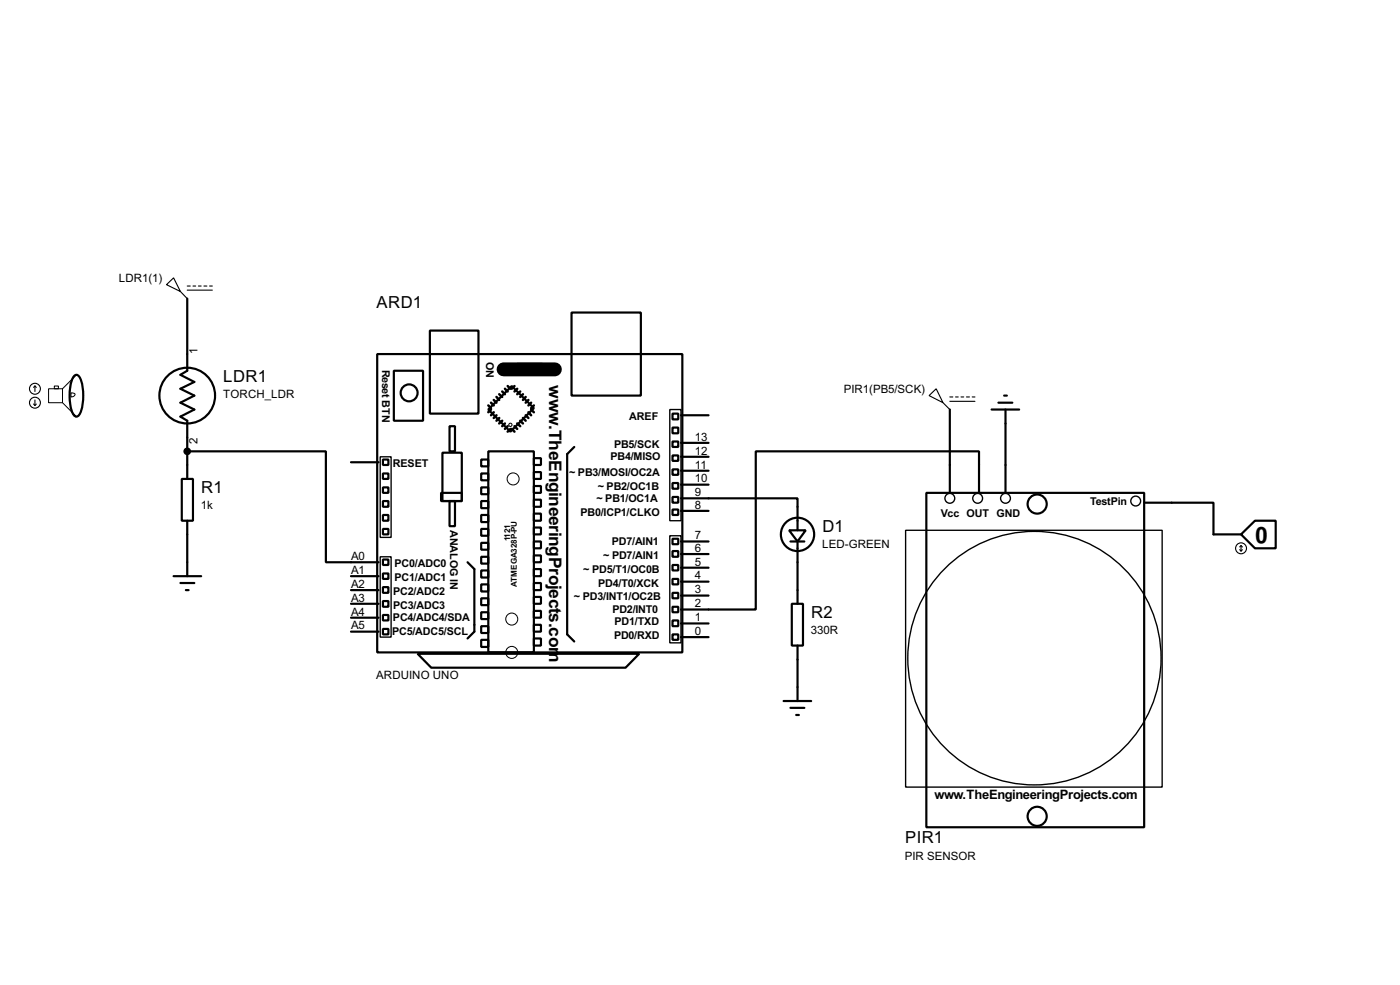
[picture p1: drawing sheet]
<svg xmlns="http://www.w3.org/2000/svg" width="256mm" height="180mm" viewBox="0 0 256 180" stroke-linecap="round" stroke-linejoin="round" font-family="sans-serif">
<g fill="none" stroke="#000" stroke-width=".4">
<path d="M34.3 54.7v13.2l-1.2 .7 2.5 1.3-2.5 1.3 2.5 1.2-2.5 1.3 2.5 1.3-2.5 1.3 1.2 .7v10.7M104.7 57.2h12.7v15.2h-12.7zM13.7 68.7l.3-.1a1.59 1.59 0 0 1 1 1.4 9.2 9.2 0 0 1-.4 5.9l-.6 .4a1.59 1.59 0 0 1-1-1.5 9.1 9.1 0 0 1 .4-5.8zM69.1 64.8h55.9v54.6h-55.9zM72.2 67.9h5.3v9.1h-5.3zM78.8 60.5h8.9v15.2h-8.9zM82.4 78h1v4.6h-1zM93.8 70.7l4 4-4.3 4.3-4-4zM94.8 66.6h4.6v2h-4.6zM123.2 75.7h1.1v1.1h-1.1zM123.2 78.3h1.1v1h-1.1zM124.8 76h5"/>
<path d="M174 75v15.2M181.7 75h5M182.9 73.7h2.6M184 72.4h.5M184.2 75v15.2M33.3 87.7h2.1v7.6h-2.1zM34.3 82.6h25.4v20.3h9.7M34.3 95.3v10.2M64.3 84.6h5.1M70.2 86.7h1v1h-1zM70.2 91.7h1v1.1h-1zM70.2 96.8h1v1h-1z"/>
<path d="M70.2 94.3h1v1h-1zM70.2 89.2h1v1h-1zM70.2 84.1h1v1h-1zM80.8 90.2h3.8v1.5h-3.8zM81.1 82.9h3.5v8.8h-3.5zM82.4 91.7h1v4.6h-1zM88.2 84.1h1.3v1.3h-1.3zM88.2 86.7h1.3v1.2h-1.3zM88.2 89.2h1.3v1.3h-1.3zM88.2 91.7h1.3v1.3h-1.3zM88.2 94.3h1.3v1.3h-1.3zM88.2 96.8h1.3v1.3h-1.3z"/>
<path d="M88.2 99.4h1.3v1.2h-1.3zM89.5 82.6h8.3v36.8h-8.3zM97.8 83.9h1.3v1.2h-1.3zM97.8 86.4h1.3v1.3h-1.3zM97.8 89h1.3v1.2h-1.3zM97.8 91.5h1.3v1.3h-1.3zM97.8 94h1.3v1.3h-1.3zM97.8 96.6h1.3v1.2h-1.3zM97.8 99.1h1.3v1.3h-1.3zM105.2 81.8l-1.3 1.3v33l1.3 1.3M123.2 80.8h1.1v1h-1.1zM123.2 83.4h1.1v1h-1.1z"/>
<path d="M123.2 85.9h1.1v1h-1.1zM123.2 88.4h1.1v1.1h-1.1zM123.2 91h1.1v1h-1.1zM123.2 93.3h1.1v1h-1.1zM123.2 98.6h1.1v1h-1.1zM124.8 91.2h21.3v5.9M124.8 99.1h5M124.8 93.5h5M124.8 88.7h5M124.8 86.2h5M124.8 83.6h5M124.8 81.1h5"/>
<path d="M144.6 97.1h3l-1.5 2zM144.8 99.1h2.6M146.1 99.1v11.4M169.7 90.2h39.9v61.2h-39.9zM179.4 90.2v-7.6h-40.9v29h-13.7M209.6 92h12.7v5.8h5.1M227.4 97.8l2.5-2.5h3.8v5.1h-3.8zM31.8 105.5h5.1M33.1 106.7h2.5M34.1 108h.5M64.3 115.6h5.1M64.3 113.1h5.1"/>
<path d="M64.3 110.5h5.1M64.3 108h5.1M64.3 105.5h5.1M70.2 102.4h1v1h-1zM70.2 105h1v1h-1zM70.2 107.5h1v1h-1zM70.2 110h1v1.1h-1zM70.2 112.6h1v1h-1zM70.2 115.1h1v1h-1zM76.5 119.7h40.6l-2.5 2.5h-35.6zM85.7 102.9l1.2 1.3v11.4l-1.2 1.3M88.2 101.9h1.3v1.3h-1.3z"/>
<path d="M88.2 104.4h1.3v1.3h-1.3zM88.2 107h1.3v1.3h-1.3zM88.2 109.5h1.3v1.3h-1.3zM88.2 112.1h1.3v1.2h-1.3zM88.2 114.6h1.3v1.3h-1.3zM88.2 117.1h1.3v1.3h-1.3zM97.8 101.7h1.3v1.2h-1.3zM97.8 104.2h1.3v1.3h-1.3zM97.8 106.7h1.3v1.3h-1.3zM97.8 109.3h1.3v1.2h-1.3zM97.8 111.8h1.3v1.3h-1.3zM97.8 114.4h1.3v1.2h-1.3z"/>
<path d="M97.8 116.9h1.3v1.3h-1.3zM123.2 100.9h1.1v1h-1.1zM123.2 103.4h1.1v1h-1.1zM123.2 106h1.1v1h-1.1zM123.2 108.5h1.1v1h-1.1zM123.2 111.1h1.1v1h-1.1zM123.2 113.6h1.1v1h-1.1zM123.2 116.1h1.1v1h-1.1zM124.8 116.6h5M124.8 114.1h5M124.8 109h5M124.8 106.5h5"/>
<path d="M124.8 103.9h5M124.8 101.4h5M145.1 110.5h2v7.7h-2zM146.1 118.2v10.1M143.6 128.3h5M144.8 129.6h2.6M145.9 130.9h.5"/>
<circle cx="34.3" cy="72.4" r="5.1"/>
<circle cx="74.9" cy="71.9" r="1.55"/>
<circle cx="146.1" cy="97.8" r="3.1"/>
<circle cx="190" cy="92.3" r="1.75"/>
<circle cx="190" cy="149.4" r="1.75"/>
</g>
<path d="M92.3 67.6h9.4" fill="none" stroke="#000" stroke-width="2.6"/>
<g fill="none" stroke="#000" stroke-width=".45">
<path d="M89.5 74.2l.5 .5M90 73.7l.5 .5M90 75l-.5 .5M90.5 73.2l.5 .5M90.5 75.5l-.5 .5M91 72.7l.5 .5M91 76l-.5 .5M91.5 72.2l.5 .5M91.5 76.5l-.5 .5M92 71.7l.5 .5M92 77l-.5 .5M92.5 71.2l.5 .5"/>
<path d="M92.5 77.5l-.5 .5M93 70.7l.5 .5M93 78l-.5 .5M93.5 78.5l-.5 .5M93.8 78.5l.5 .5M94.3 78l.5 .5M94.3 70.7l-.5 .5M94.8 77.5l.5 .5M94.8 71.2l-.5 .5M95.3 77l.5 .5M95.3 71.7l-.5 .5M95.8 76.5l.5 .5"/>
<path d="M95.8 72.2l-.5 .5M96.3 76l.5 .5M96.3 72.7l-.5 .5M96.8 75.5l.5 .5M96.8 73.2l-.5 .5M97.3 75l.5 .5M97.3 73.7l-.5 .5M97.8 74.2l-.5 .5"/>
</g>
<g fill="none" stroke="#000" stroke-width=".18">
<path d="M8.9 71.2h2.6v2.5h-2.6zM10 70.7h.7v.5h-.7zM13 71.9l.8 .3a.65 .65 0 0 1-.8 .5zM13.7 68.7a5.3 5.3 0 0 0-.9 3.7 5.4 5.4 0 0 0 .9 3.7l.3 .2-2.5-2.6v-2.5l2.5-2.6z"/>
<circle cx="93.5" cy="77.8" r=".3"/>
<circle cx="94" cy="87.7" r="1.1"/>
<circle cx="93.7" cy="113.3" r="1.1"/>
<circle cx="93.7" cy="119.4" r="1.1"/>
</g>
<g fill="none" stroke="#000" stroke-width=".25">
<path d="M122.7 75h2.1v20.3h-2.1zM69.7 83.6h2v14.8h-2zM122.7 98.1h2.1v19.6h-2.1zM165.9 97.1h47v47h-47zM69.7 101.9h2v14.7h-2z"/>
<circle cx="174" cy="91.2" r=".9"/>
<circle cx="179.1" cy="91.2" r=".9"/>
<circle cx="184.2" cy="91.2" r=".9"/>
<circle cx="208" cy="91.7" r=".9"/>
<circle cx="189.5" cy="120.5" r="23.2"/>
</g>
<g fill="none" stroke="#000" stroke-width=".2">
<path d="M30.5 52.1l1.3-1.2 1.3 2.5zM33.1 53.4l1.2 1.3M34.3 52.4h.6M34.3 53.1h4.6M35.4 52.4h.5M36.4 52.4h.5M37.4 52.4h.5M38.4 52.4h.5M6.2 74l.2 .2M6.4 70.7l-.2 .2M6.4 70.7l.3 .2M6.4 70.7v1"/>
<path d="M6.4 73.2v1M6.7 74l-.3 .2M170.2 72.4l1.3-1.2 1.3 2.5zM172.8 73.7l1.2 1.3M174 72.7h.6M174 73.5h4.6M175.1 72.7h.5M176.1 72.7h.5M177.1 72.7h.5M178.1 72.7h.5M227.4 99.9v1M227.4 99.9l.2 .2"/>
<path d="M227.4 99.9l-.3 .2M227.1 100.6l.3 .3M227.6 100.6l-.2 .3"/>
<circle cx="6.4" cy="73.7" r="1"/>
<circle cx="6.4" cy="71.2" r="1"/>
<circle cx="227.3" cy="100.4" r="1"/>
</g>
<circle cx="34.3" cy="82.6" r=".5" fill="#000" stroke="#000" stroke-width=".4"/>
<text font-size="4.8" x="232.3" y="96.5" transform="rotate(-180 232.3 96.5)">0</text>
<g font-size="3.6">
<text x="100.6" y="70.6" transform="rotate(90 100.6 70.6)">w</text>
<text x="100.6" y="77.8" transform="rotate(90 100.6 77.8)">.TheEngineeringProjects.com</text>
</g>
<g font-size="3.4">
<text x="69" y="56.4">ARD1</text>
<text x="40.9" y="69.9">LDR1</text>
<text x="36.9" y="90.2">R1</text>
<text x="150.7" y="97.3">D1</text>
<text x="148.6" y="113.1">R2</text>
<text x="165.8" y="154.4">PIR1</text>
</g>
<text font-size="2.7" x="171.2" y="146.3">www.TheEngineeringProjects.com</text>
<g font-size="2.4">
<text x="21.8" y="51.5">LDR1(1)</text>
<text x="36.2" y="64.8" transform="rotate(-90 36.2 64.8)">1</text>
<text x="154.6" y="71.9">PIR1(PB5/SCK)</text>
<text x="40.9" y="72.9">TORCH_LDR</text>
<text x="36.2" y="81.2" transform="rotate(-90 36.2 81.2)">2</text>
<text x="127.3" y="83.2">12</text>
<text x="127.3" y="80.7">13</text>
<text x="127.3" y="88.3">10</text>
<text x="127.3" y="85.7">11</text>
<text x="36.8" y="93.2">1k</text>
<text x="127.3" y="93.1">8</text>
<text x="127.3" y="90.8">9</text>
<text x="127.3" y="101">6</text>
<text x="127.3" y="98.7">7</text>
<text x="150.6" y="100.3">LED-GREEN</text>
<text x="64.3" y="107.6">A2</text>
<text x="64.3" y="105.1">A1</text>
<text x="64.3" y="102.5">A0</text>
<text x="127.3" y="106.1">4</text>
<text x="127.3" y="103.5">5</text>
<text x="64.3" y="112.7">A4</text>
<text x="64.3" y="110.1">A3</text>
<text x="127.3" y="113.7">1</text>
<text x="127.3" y="111.2">2</text>
<text x="127.3" y="108.6">3</text>
<text x="64.3" y="115.2">A5</text>
<text x="127.3" y="116.2">0</text>
<text x="148.6" y="116.1">330R</text>
<text x="68.9" y="124.3">ARDUINO UNO</text>
<text x="165.8" y="157.4">PIR SENSOR</text>
</g>
<g font-size="2.2">
<text x="70" y="67.6" transform="rotate(90 70 67.6)">Reset BTN</text>
<text x="89.1" y="66.2" transform="rotate(90 89.1 66.2)">ON</text>
<text x="115.3" y="76.9">AREF</text>
<text x="112.5" y="82">PB5/SCK</text>
<text x="72" y="85.5">RESET</text>
<text x="104.2" y="87.1">~ PB3/MOSI/OC2A</text>
<text x="109.5" y="89.6">~ PB2/OC1B</text>
<text x="111.8" y="84.3">PB4/MISO</text>
<text x="106.3" y="94.4">PB0/ICP1/CLKO</text>
<text x="109.3" y="91.9">~ PB1/OC1A</text>
<text x="172.3" y="94.7">Vcc OUT GND</text>
<text x="199.7" y="92.4">TestPin</text>
<text x="82.5" y="97" transform="rotate(90 82.5 97)">ANALOG IN</text>
<text x="112.1" y="99.8">PD7/AIN1</text>
<text x="72.3" y="106.4">PC1/ADC1</text>
<text x="72.3" y="103.8">PC0/ADC0</text>
<text x="106.9" y="104.8">~ PD5/T1/OC0B</text>
<text x="109.6" y="107.4">PD4/T0/XCK</text>
<text x="110.5" y="102.3">~ PD7/AIN1</text>
<text x="72" y="113.7">PC4/ADC4/SDA</text>
<text x="72" y="111.4">PC3/ADC3</text>
<text x="72" y="108.9">PC2/ADC2</text>
<text x="105.2" y="109.9">~ PD3/INT1/OC2B</text>
<text x="112.2" y="112.2">PD2/INT0</text>
<text x="71.8" y="116.3">PC5/ADC5/SCL</text>
<text x="112.5" y="117">PD0/RXD</text>
<text x="112.6" y="114.5">PD1/TXD</text>
</g>
<g font-size="1.7">
<text x="93.5" y="99.1" transform="rotate(-90 93.5 99.1)">1121</text>
<text x="94.7" y="107.4" transform="rotate(-90 94.7 107.4)">ATMEGA328P-PU</text>
</g>
</svg>
